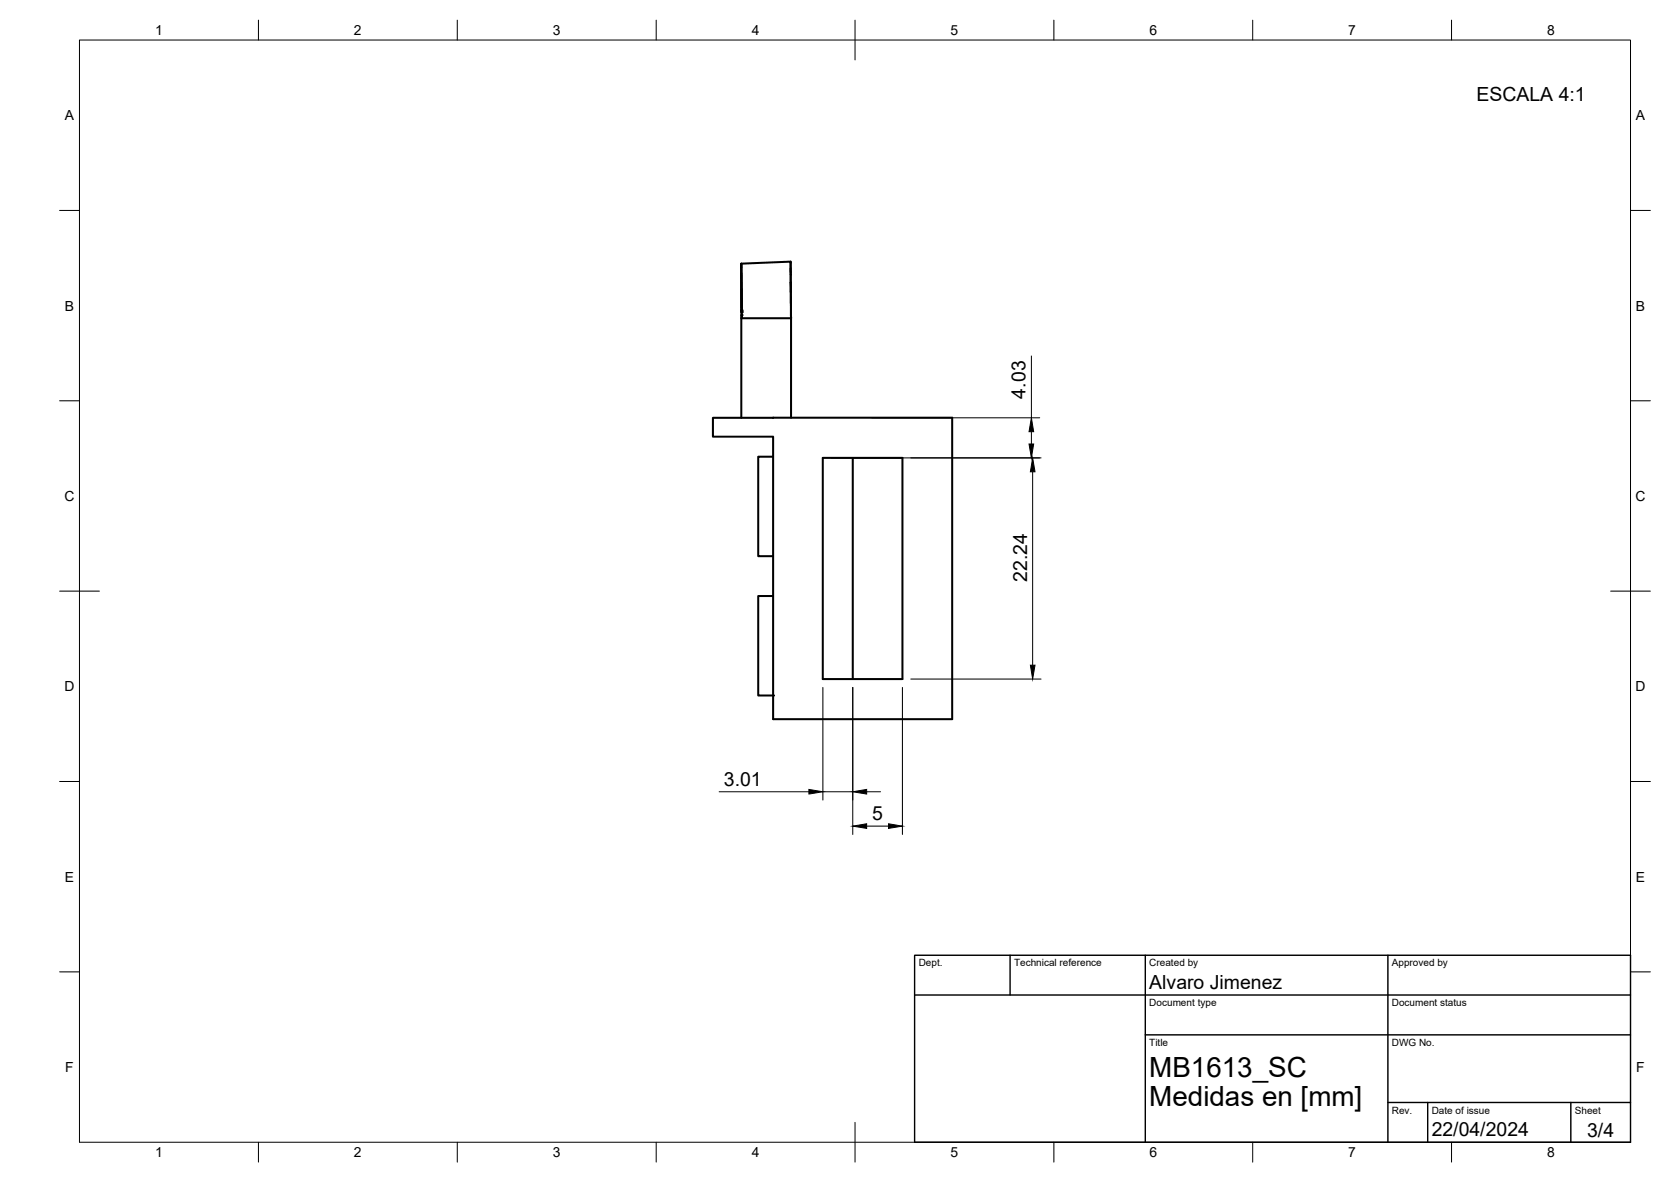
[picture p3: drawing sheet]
<svg xmlns="http://www.w3.org/2000/svg" width="420mm" height="297mm" viewBox="0 0 420 297" stroke-linecap="round" stroke-linejoin="round" font-family="sans-serif">
<!-- layer: Visible -->
<g fill="#000">
<circle cx="186.5" cy="78.3" r=".25"/>
<circle cx="186.5" cy="78" r=".25"/>
<circle cx="186.5" cy="78.5" r=".25"/>
<circle cx="186.5" cy="79.2" r=".25"/>
<circle cx="194.4" cy="174.8" r=".25"/>
</g>
<g fill="none" stroke="#000" stroke-width=".51">
<path d="M186.4 66.3l.1 13.7-.1-7.3M186.4 66.3l12.4-.5 .1 13M186.4 67.4l.1 10.9zM186.4 66.3v1zM186.4 66.3h.1M186.4 68.7l.1 9.8M186.5 79.2v.8M186.5 78v.1M186.5 78.1v.4M186.5 78h.1M186.5 78.1h.1M186.5 78.5h.1"/>
<path d="M186.5 79.2h.1M198.8 65.8l.1 14.2M198.8 67.5v1M198.9 74.7v1.5M198.9 78.8v1.2M198.9 80v25M198.9 80h-12.5v25M179.3 105h60.1v75.7h-45v-71h-15.1zM194.4 114.8h-3.8v25h3.8M194.4 105h.1M206.9 115.1h20v55.6h-20zM214.4 115.1v55.6"/>
<path d="M194.4 149.8h-3.8v25h3.8"/>
</g>
<!-- layer: BORDER -->
<g fill="none" stroke="#000" stroke-width=".25">
<path d="M20 10.1h390v276.9h-390zM65 5.1v5M115 5.1v5M165 5.1v5M215 5.1v10M265 5.1v5M315 5.1v5M365 5.1v5M15 52.9h5M410 52.9h5M15 100.7h5M410 100.7h5"/>
<path d="M15 148.6h10M405 148.6h10M15 196.4h5M410 196.4h5M15 244.2h5M410 244.2h5M65 287v5M115 287v5M165 287v5M215 282.1v9.9M265 287v5M315 287v5"/>
<path d="M365 287v5"/>
</g>
<!-- layer: TITLEBLOCK -->
<path d="M230 240.1h180v46.9h-180zM230 250h180M254 240.1v9.9M288 240.1v46.9M349 240.1v46.9M288 260.1h122M349 277.1h61M359 277.1v9.9M395 277.1v9.9" fill="none" stroke="#000" stroke-width=".36"/>
<!-- layer: FD_Dimensions -->
<g fill="none" stroke="#000" stroke-width=".25">
<path d="M259.3 89.5v15.5M209 115.1h52.8M219 105h42.4M259.3 108.5v3.1M259.7 118.6v48.6M206.9 172.7v28.4M214.4 172.7v37M226.9 172.7v37M229 170.7h32.8M180.8 199h22.6M206.9 199h7.5M217.9 199h3.5"/>
<path d="M217.9 207.6h5.5"/>
</g>
<path d="M258.7 111.6h1.2l-.6 3.5zM259.3 105l.6 3.5h-1.2zM259.7 115.1l.5 3.5h-1.1zM259.1 167.2h1.1l-.5 3.5zM203.4 198.4l3.5 .6-3.5 .5zM214.4 199l3.5-.6v1.1zM214.4 207.6l3.5-.6v1.2zM223.4 207l3.5 .6-3.5 .6z" fill="#000" stroke="#000" stroke-width=".25"/>
<g font-size="7">
<text x="289" y="270.6">MB1613_SC</text>
<text x="289" y="278.1">Medidas en [mm]</text>
</g>
<g font-size="4.9">
<text x="371.3" y="25.3">ESCALA 4:1</text>
<text x="257.9" y="100.1" transform="rotate(-90 257.9 100.1)">4.03</text>
<text x="258.3" y="146.3" transform="rotate(-90 258.3 146.3)">22.24</text>
<text x="182" y="197.5">3.01</text>
<text x="219.3" y="206.1">5</text>
<text x="289" y="248.5">Alvaro Jimenez</text>
<text x="360" y="285.5">22/04/2024</text>
<text x="399.1" y="285.7">3/4</text>
</g>
<g font-size="3.5">
<text x="39" y="8.8">1</text>
<text x="89" y="8.8">2</text>
<text x="139" y="8.8">3</text>
<text x="189" y="8.8">4</text>
<text x="239" y="8.8">5</text>
<text x="289" y="8.8">6</text>
<text x="339" y="8.8">7</text>
<text x="389" y="8.8">8</text>
<text x="16.3" y="30.2">A</text>
<text x="411.3" y="30.2">A</text>
<text x="16.3" y="78">B</text>
<text x="411.3" y="78">B</text>
<text x="16.2" y="125.9">C</text>
<text x="411.2" y="125.9">C</text>
<text x="16.2" y="173.7">D</text>
<text x="411.2" y="173.7">D</text>
<text x="16.3" y="221.6">E</text>
<text x="411.3" y="221.6">E</text>
<text x="16.4" y="269.4">F</text>
<text x="411.4" y="269.4">F</text>
<text x="39" y="290.8">1</text>
<text x="89" y="290.8">2</text>
<text x="139" y="290.8">3</text>
<text x="189" y="290.8">4</text>
<text x="239" y="290.8">5</text>
<text x="289" y="290.8">6</text>
<text x="339" y="290.8">7</text>
<text x="389" y="290.8">8</text>
</g>
<g font-size="2.5">
<text x="231" y="242.9">Dept.</text>
<text x="255" y="242.9">Technical reference</text>
<text x="289" y="242.9">Created by</text>
<text x="350" y="242.9">Approved by</text>
<text x="289" y="252.8">Document type</text>
<text x="350" y="252.8">Document status</text>
<text x="289" y="262.9">Title</text>
<text x="350" y="262.9">DWG No.</text>
<text x="350" y="279.9">Rev.</text>
<text x="360" y="279.9">Date of issue</text>
<text x="396" y="279.9">Sheet</text>
</g>
</svg>
